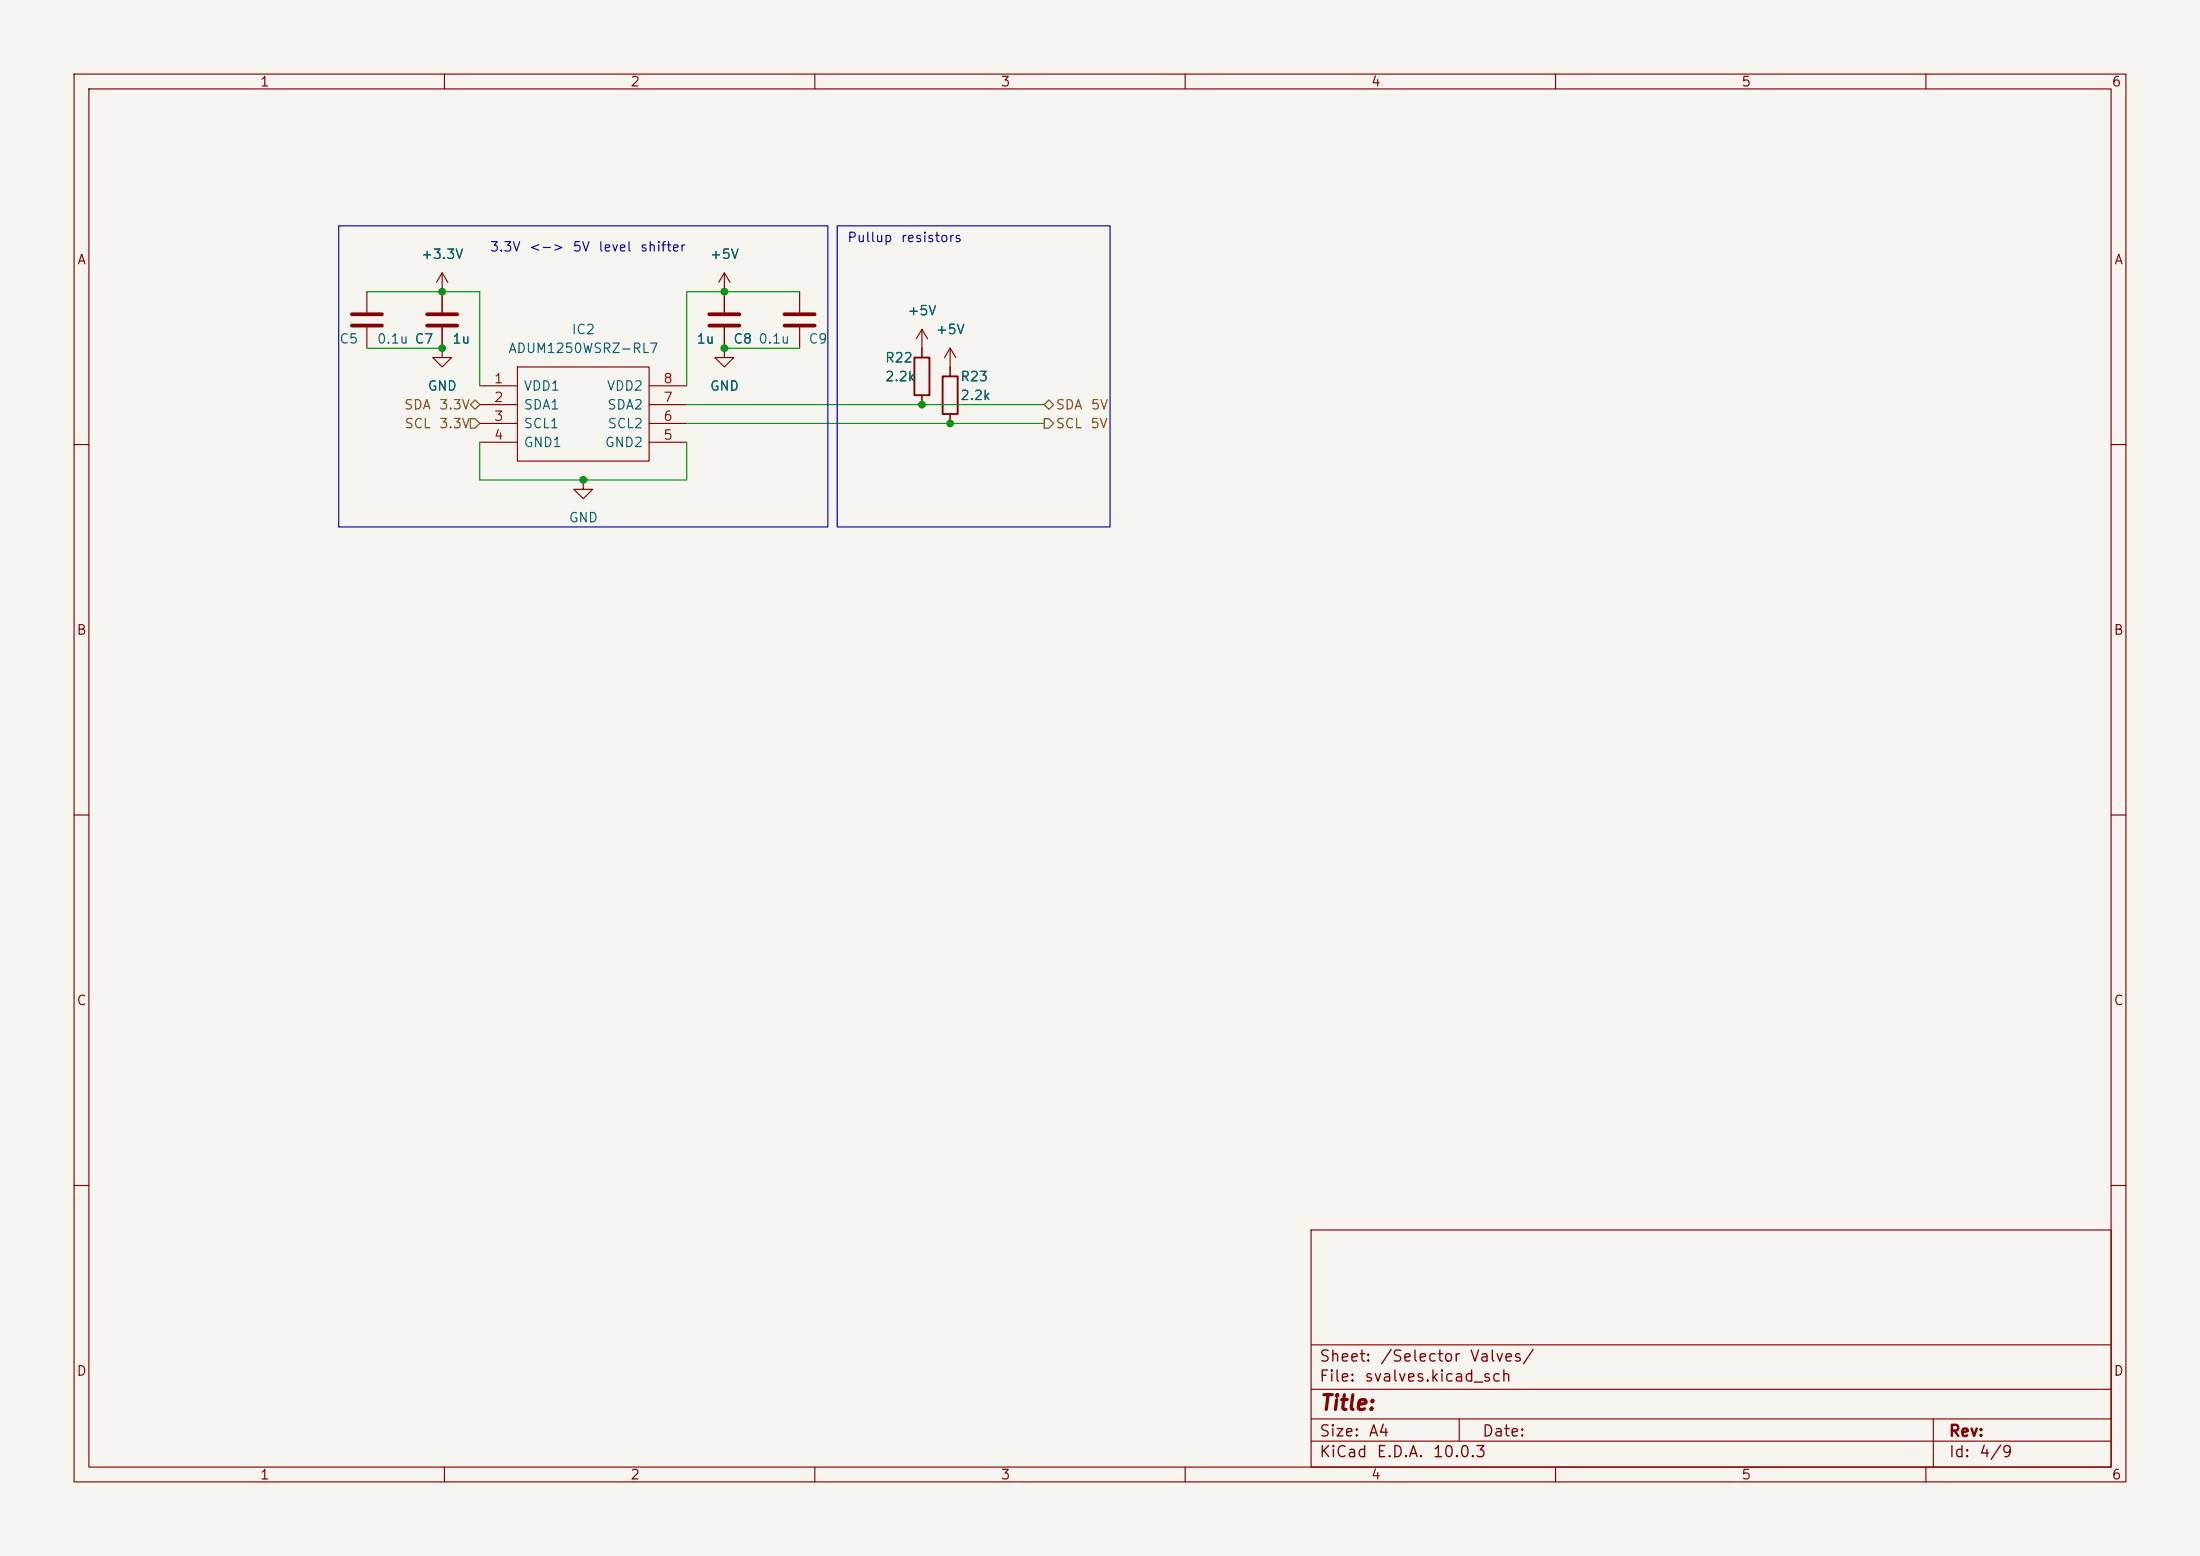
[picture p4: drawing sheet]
<svg xmlns="http://www.w3.org/2000/svg" width="297mm" height="210mm" viewBox="0 0 297 210" stroke-linecap="round" stroke-linejoin="round" font-family="sans-serif">
<path d="M0 0h297v210h-297z" fill="#f5f4ef" stroke="#f5f4ef" stroke-width=".14"/>
<g fill="none" stroke="#840000" stroke-width=".15">
<path d="M10 10h277v190h-277zM12 12h273v186h-273zM60 10v2M110 10v2M160 10v2M210 10v2M260 10v2M49.5 39.4v2.8M59.7 36.8l-.8 1.3M59.7 36.8l.8 1.3M59.7 36.8v5.4M97.8 36.8v5.4"/>
<path d="M97.8 36.8l-.8 1.3M97.8 36.8l.8 1.3M107.9 39.4v2.8M49.5 44.2v2.8M59.7 44.2v4.1h1.3l-1.3 1.2-1.3-1.2h1.3M64.8 52.1h5M64.8 54.6h5M64.8 57.2h5M64.8 59.7h5M69.8 49.5h17.8v12.7h-17.8zM87.6 52.1h5.1M87.6 54.6h5.1"/>
<path d="M87.6 57.2h5.1M87.6 59.7h5.1M97.8 44.2v4.1h-1.3l1.3 1.2 1.3-1.2h-1.3M107.9 44.2v2.8M124.5 44.5l-.8 1.2M124.5 44.5l.7 1.2M124.5 44.5v3.8M124.5 53.3v1.3M128.3 47l-.8 1.3M128.3 47l.7 1.3M128.3 47v3.8M128.3 55.9v1.3"/>
<path d="M10 60h2M78.7 64.8v1.2h1.3l-1.3 1.3-1.2-1.3h1.2M285 60h2M10 110h2M285 110h2M10 160h2M177 166h108v32h-108zM285 160h2M60 198v2M110 198v2M160 198v2M177 194.5h108"/>
<path d="M177 191.5h108M177 187.5h108M177 181.5h108M197 191.5v3M210 198v2M260 198v2M261 191.5v6.5"/>
</g>
<path d="M47.5 42.4h4.1M47.5 43.9h4.1M57.7 42.4h4M57.7 43.9h4M95.8 42.4h4M95.8 43.9h4M105.9 42.4h4.1M105.9 43.9h4.1" fill="none" stroke="#840000" stroke-width=".51"/>
<path d="M123.4 48.3h2.1v5h-2.1zM127.3 50.8h2v5.1h-2z" fill="none" stroke="#840000" stroke-width=".25"/>
<path d="M63.5 56.5h.6l.7 .7-.7 .6h-.6zM64.1 54l.7 .6-.7 .6-.6-.6zM141 56.5h.6l.6 .7-.6 .6h-.6zM141.6 54l.6 .6-.6 .6-.6-.6z" fill="none" stroke="#725600" stroke-width=".15"/>
<path d="M49.5 39.4h15.3v12.7M107.9 39.4h-15.2v12.7M49.5 47h10.2M64.8 59.7v5.1h27.9v-5.1M92.7 54.6h48.3M92.7 57.2h48.3M97.8 47h10.1" fill="none" stroke="#009600" stroke-width=".15"/>
<path d="M45.7 30.5h66.1v40.6h-66.1zM113 30.5h36.9v40.6h-36.9z" fill="none" stroke="#0000c2" stroke-width=".15"/>
<g fill="#009600" stroke="#009600" stroke-width=".14">
<circle cx="128.3" cy="57.2" r=".46"/>
<circle cx="124.5" cy="54.6" r=".46"/>
<circle cx="97.8" cy="47" r=".46"/>
<circle cx="97.8" cy="39.4" r=".46"/>
<circle cx="59.7" cy="47" r=".46"/>
<circle cx="59.7" cy="39.4" r=".46"/>
<circle cx="78.7" cy="64.8" r=".46"/>
</g>
<text font-size="2" fill="#840000" x="178" y="190.8">Title:</text>
<g font-size="1.5" fill="#840000">
<text x="178" y="184.2">Sheet:</text>
<text x="186.2" y="184.2">/Selector</text>
<text x="198.3" y="184.2">Valves/</text>
<text x="178" y="186.9">File:</text>
<text x="184.1" y="186.9">svalves.kicad_sch</text>
<text x="178" y="197.1">KiCad</text>
<text x="178" y="194.3">Size:</text>
<text x="184.7" y="194.3">A4</text>
<text x="185.7" y="197.1">E.D.A.</text>
<text x="193.3" y="197.1">10.0.3</text>
<text x="200" y="194.3">Date:</text>
<text x="263" y="194.3">Rev:</text>
<text x="263" y="197.1">Id:</text>
<text x="267.1" y="197.1">4/9</text>
</g>
<g font-size="1.3" fill="#840000">
<text x="35" y="12">1</text>
<text x="85" y="12">2</text>
<text x="135" y="12">3</text>
<text x="185" y="12">4</text>
<text x="235" y="12">5</text>
<text x="285" y="12">6</text>
<text x="10.3" y="36">A</text>
<text x="285.3" y="36">A</text>
<text x="10.3" y="86">B</text>
<text x="285.3" y="86">B</text>
<text x="10.3" y="136">C</text>
<text x="285.3" y="136">C</text>
<text x="10.3" y="186">D</text>
<text x="285.3" y="186">D</text>
<text x="35" y="200">1</text>
<text x="85" y="200">2</text>
<text x="135" y="200">3</text>
<text x="185" y="200">4</text>
<text x="235" y="200">5</text>
<text x="285" y="200">6</text>
</g>
<g font-size="1.3" fill="#006464">
<text x="56.7" y="35.3">+3.3V</text>
<text x="95.8" y="35.3">+5V</text>
<text x="45.7" y="46.7">C5</text>
<text x="50.8" y="46.7">0.1u C7</text>
<text x="55.9" y="46.7">C7</text>
<text x="61" y="46.7">1u</text>
<text x="68.5" y="48">ADUM1250WSRZ-RL7</text>
<text x="77.1" y="45.4">IC2</text>
<text x="93.9" y="46.7">1u</text>
<text x="98.9" y="46.7">C8</text>
<text x="102.3" y="46.7">0.1u</text>
<text x="109.1" y="46.7">C9</text>
<text x="122.4" y="42.9">+5V</text>
<text x="126.2" y="45.4">+5V</text>
<text x="57.7" y="53">GND</text>
<text x="70.6" y="53">VDD1</text>
<text x="81.8" y="53">VDD2</text>
<text x="95.8" y="53">GND</text>
<text x="119.4" y="51.8">2.2k</text>
<text x="119.4" y="49.2">R22</text>
<text x="129.5" y="51.8">R23</text>
<text x="70.6" y="55.6">SDA1</text>
<text x="70.6" y="58.1">SCL1</text>
<text x="81.9" y="55.6">SDA2</text>
<text x="81.9" y="58.1">SCL2</text>
<text x="129.5" y="54.3">2.2k</text>
<text x="70.6" y="60.7">GND1</text>
<text x="81.6" y="60.7">GND2</text>
<text x="76.7" y="70.8">GND</text>
</g>
<g font-size="1.3" fill="#0000c2">
<text x="66" y="34.3">3.3V</text>
<text x="71.3" y="34.3">&lt;-&gt;</text>
<text x="77.2" y="34.3">5V</text>
<text x="80.7" y="34.3">level</text>
<text x="86.3" y="34.3">shifter</text>
<text x="114.3" y="33">Pullup</text>
<text x="121.5" y="33">resistors</text>
</g>
<g font-size="1.3" fill="#a90000">
<text x="66.6" y="52">1</text>
<text x="89.5" y="52">8</text>
<text x="66.6" y="54.6">2</text>
<text x="66.6" y="57.1">3</text>
<text x="66.6" y="59.7">4</text>
<text x="89.5" y="59.7">5</text>
<text x="89.5" y="57.1">6</text>
<text x="89.5" y="54.6">7</text>
</g>
<g font-size="1.3" fill="#725600">
<text x="54.5" y="55.6">SDA</text>
<text x="54.5" y="58.1">SCL</text>
<text x="59.2" y="58.1">3.3V</text>
<text x="59.2" y="55.6">3.3V</text>
<text x="142.4" y="58.1">SCL</text>
<text x="142.4" y="55.6">SDA</text>
<text x="147.1" y="58.1">5V</text>
<text x="147.2" y="55.6">5V</text>
</g>
</svg>
